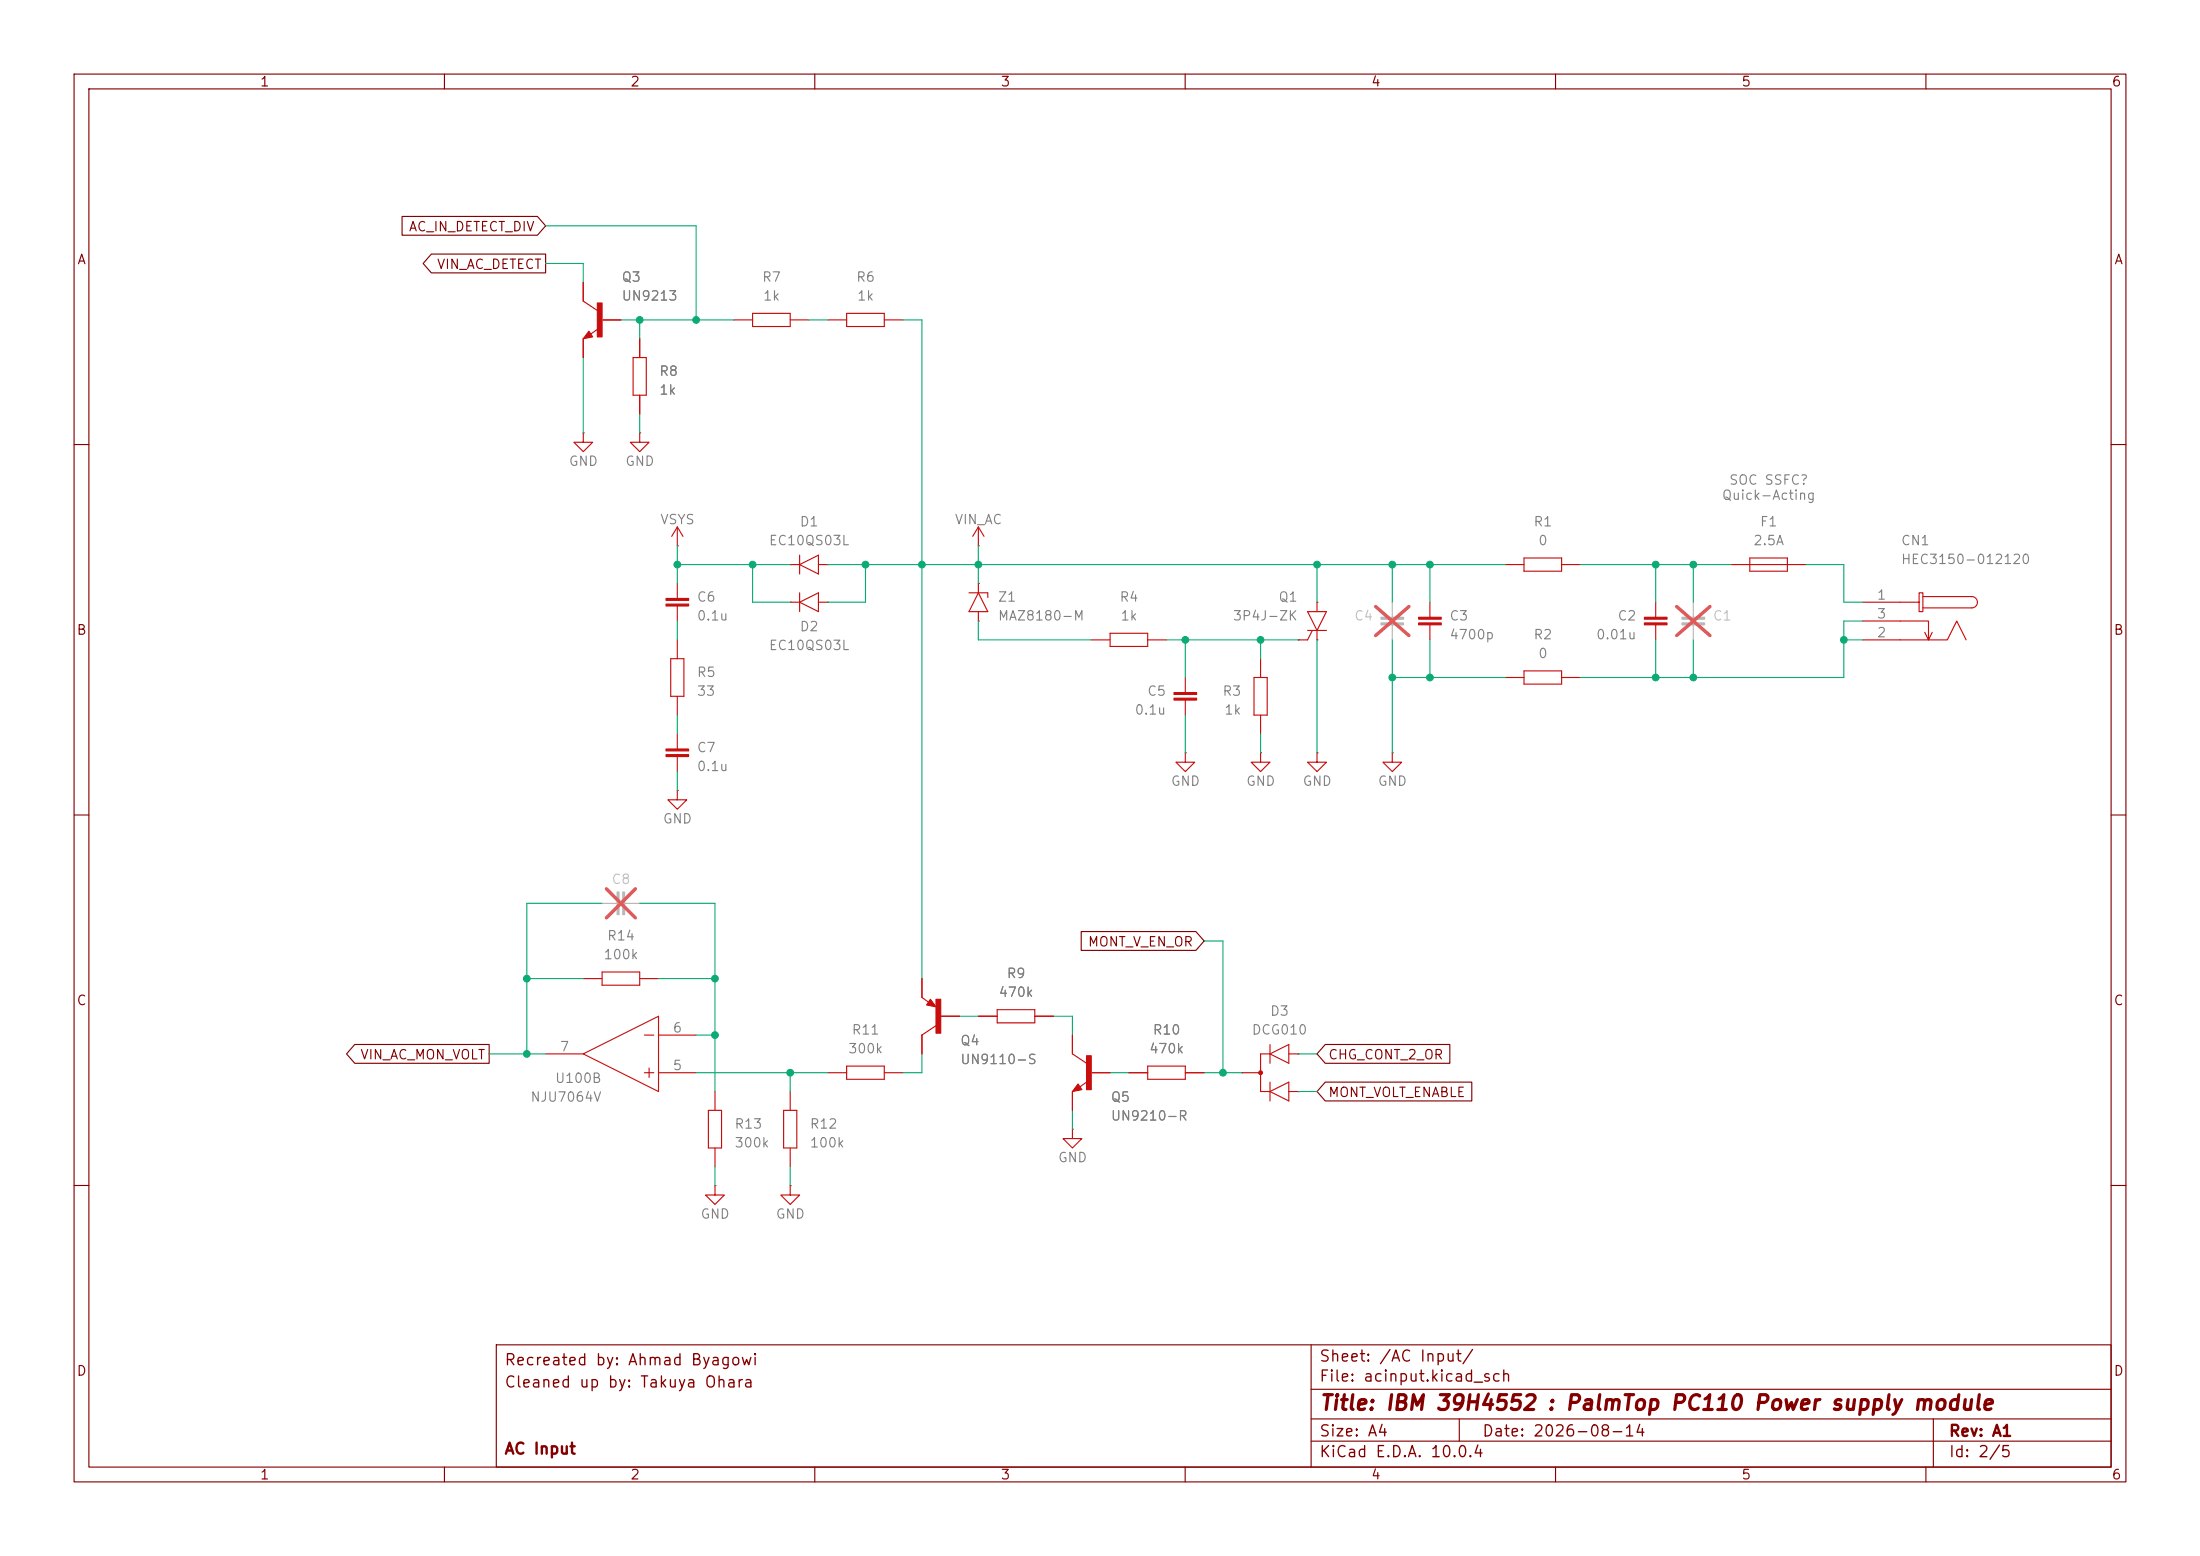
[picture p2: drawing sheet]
<svg xmlns="http://www.w3.org/2000/svg" width="297mm" height="210mm" viewBox="0 0 297 210" stroke-linecap="round" stroke-linejoin="round" font-family="sans-serif">
<g fill="none" stroke="#840000" stroke-width=".15">
<path d="M10 10h277v190h-277zM12 12h273v186h-273zM60 10v2M110 10v2M160 10v2M210 10v2M260 10v2M54.3 29.2h18.2l1.2 1.3-1.2 1.3h-18.2zM58.2 34.3h15.5v2.5h-15.5l-1.1-1.2zM10 60h2M285 60h2M10 110h2"/>
<path d="M285 110h2M146 125.7h15.4l1.2 1.3-1.2 1.3h-15.4zM47.9 141h18.1v2.5h-18.1l-1.1-1.3zM178.9 146h19.8v2.6h-19.8l-1.1-1.3zM178.9 141h16.8v2.5h-16.8l-1.1-1.3zM10 160h2M285 160h2M60 198v2M67 181.5h218v16.5h-218zM110 198v2M160 198v2M177 194.5h108"/>
<path d="M177 191.5h108M177 187.5h108M177 181.5v16.5M197 191.5v3M210 198v2M260 198v2M261 191.5v6.5"/>
</g>
<g fill="none" stroke="#c90c0c" stroke-width=".15">
<path d="M78.7 38.1v2.5l1.9 1.3M78.7 58.4v1.3h1.3l-1.3 1.3-1.2-1.3h1.2M78.7 58.4h.1M78.7 45.7v2.6M80.6 44.5l-.8 .6M81.4 43.2h2.4M85.5 48.3h1.7v5h-1.7zM86.4 58.4v1.3h1.2l-1.2 1.3-1.3-1.3h1.3M86.4 58.4h.1M86.4 45.7v2.6M86.4 53.3v2.6M99.1 43.2h2.5"/>
<path d="M101.6 42.3h5.1v1.8h-5.1zM106.7 43.2h2.5M111.8 43.2h2.5M114.3 42.3h5.1v1.8h-5.1zM119.4 43.2h2.5M91.4 73.7h.1M91.4 71.1v2.6M91.4 78.7v2.1M91.4 71.1l-.7 1.3M91.4 71.1l.8 1.3M106.7 76.2h.1M106.7 76.2h1.2"/>
<path d="M107.9 76.2l2.6-1.3v2.6zM107.9 74.9v2.6M110.5 76.2h1.3M111.8 76.2h.1M132.1 73.7h.1M132.1 78.7h.1M132.1 71.1l-.8 1.3M132.1 71.1l.7 1.3M132.1 71.1v2.6M132.1 78.7v1.3M203.2 76.2h2.5M205.7 75.3h5.1v1.8h-5.1z"/>
<path d="M210.8 76.2h2.6M233.7 76.2h10.1M236.2 75.3h5.1v1.8h-5.1zM90.6 88.9h1.7v5.1h-1.7zM91.4 81.8v2M91.4 86.4v2.5M91.4 94v2.5M91.4 99.1v2M106.7 81.3h.1M106.7 81.3h1.2M107.9 81.3l2.6-1.3v2.6zM107.9 80v2.6"/>
<path d="M110.5 81.3h1.3M111.8 81.3h.1M130.8 80h2.5v.6M132.1 83.8h.1M132.1 82.6v1.2M132.1 80l1.2 2.6h-2.5zM147.3 86.4h2.6M149.9 85.5h5v1.7h-5zM154.9 86.4h2.6M160 91.4v2.1M160 94.5v2M169.3 91.4h1.8v5.1h-1.8z"/>
<path d="M170.2 88.9v2.5M170.2 96.5v2.6M175.3 86.4h.1M176.5 82.6h2.6l-1.3 2.5zM176.5 85.1h2.6M177.2 85.1l-.7 1.3h-1.2M177.8 86.4h.1M177.8 81.3h.1M177.8 81.3v1.3M177.8 85.1v1.3M193 81.3v2M193 84.3v2.1"/>
<path d="M203.2 91.4h2.5M205.7 90.6h5.1v1.7h-5.1zM210.8 91.4h2.6M223.5 81.3v2M223.5 84.3v2.1M251.5 81.3h7.6v-1.3h.5v2.6h-.5v-1.3M251.5 83.8h8.8v2.6M251.5 86.4h11.4l1.3-2.6 1.2 2.6M259.6 80.5h6.6a.76 .76 0 0 1 .8 .8 .76 .76 0 0 1-.8 .7h-6.6M259.8 85.3l.5 1.1M260.9 85.3l-.6 1.1M91.4 106.7v1.3h1.3l-1.3 1.2-1.2-1.2h1.2"/>
<path d="M91.4 106.7h.1M91.4 102.1v2M160 101.6v1.3h1.3l-1.3 1.2-1.3-1.2h1.3M160 101.6h.1M170.2 101.6v1.3h1.2l-1.2 1.2-1.3-1.2h1.3M170.2 101.6h.1M177.8 101.6v1.3h1.3l-1.3 1.2-1.3-1.2h1.3M177.8 101.6h.1M188 101.6v1.3h1.2l-1.2 1.2-1.3-1.2h1.3M188 101.6h.1M78.7 132.1h2.6M81.3 131.2h5.1v1.8h-5.1z"/>
<path d="M86.4 132.1h2.5M87 139.7h1.3M88.9 139.7h5.1M124.5 132.1v2.5l.8 .7M126.4 138.4l-1.9 1.3v2.5M127 137.2h2.5M132.1 137.2h2.5M134.6 136.3h5.1v1.7h-5.1zM139.7 137.2h2.5M144.8 139.7v2.5l1.9 1.3M73.7 142.2h5M78.7 142.2l10.2-5v10.1z"/>
<path d="M87 144.8h1.3M87.6 144.1v1.3M88.9 144.8h5.1M95.6 149.9h1.8v5h-1.8zM96.5 147.3v2.6M96.5 154.9v2.6M105.8 149.9h1.8v5h-1.8zM106.7 147.3v2.6M106.7 154.9v2.6M111.8 144.8h2.5M114.3 143.9h5.1v1.8h-5.1zM119.4 144.8h2.5"/>
<path d="M144.8 152.4v1.3h1.2l-1.2 1.2-1.3-1.2h1.3M144.8 152.4h.1M144.8 147.3v2.6M146.7 146.1l-.9 .6M147.4 144.8h2.5M152.4 144.8h2.5M154.9 143.9h5.1v1.8h-5.1zM160 144.8h2.6M167.6 144.8h.1M167.6 144.8h2.6M171.4 142.2h-1.2v5.1h1.2M171.4 147.3l2.6-1.2v2.5z"/>
<path d="M171.4 142.2l2.6-1.2v2.5zM171.4 141v2.5M171.4 146.1v2.5M174 142.2h1.3M174 147.3h1.3M175.3 147.3h.1M175.3 142.2h.1M96.5 160v1.3h1.3l-1.3 1.3-1.3-1.3h1.3M96.5 160h.1M106.7 160v1.3h1.2l-1.2 1.3-1.3-1.3h1.3M106.7 160h.1"/>
</g>
<g fill="#c90c0c" stroke="#c90c0c" stroke-width=".15">
<path d="M89.9 81.5h3.1v.3h-3.1z"/>
<path d="M89.9 80.8h3.1v.2h-3.1z"/>
<path d="M222 84.1h3v.2h-3z"/>
<path d="M222 83.3h3v.3h-3z"/>
<path d="M80.6 40.9h.7v4.6h-.7z"/>
<path d="M79.5 44.7l.5 .8-1.3 .2z"/>
<path d="M126.4 134.9h.6v4.5h-.6z"/>
<path d="M125.6 134.9l.8 1-1.3-.3z"/>
<path d="M146.7 142.5h.6v4.6h-.6z"/>
<path d="M145.5 146.3l.5 .8-1.2 .2z"/>
<path d="M158.5 93.5h3v.2h-3z"/>
<path d="M158.5 94.2h3v.3h-3z"/>
<path d="M191.5 84.1h3.1v.2h-3.1z"/>
<path d="M191.5 83.3h3.1v.3h-3.1z"/>
<path d="M89.9 101.9h3.1v.2h-3.1z"/>
<path d="M89.9 101.1h3.1v.2h-3.1z"/>
<circle cx="170.2" cy="144.8" r=".25"/>
</g>
<g fill="#b5b5b5" stroke="#b5b5b5" stroke-width=".15">
<path d="M227.1 83.3h3v.3h-3z"/>
<path d="M227.1 84.1h3v.2h-3z"/>
<path d="M83.3 120.4h.3v3h-.3z"/>
<path d="M84.1 120.4h.2v3h-.2z"/>
<path d="M186.4 83.3h3.1v.3h-3.1z"/>
<path d="M186.4 84.1h3.1v.2h-3.1z"/>
</g>
<path d="M188 81.3v2M188 84.3v2.1M228.6 81.3v2M228.6 84.3v2.1M81.3 121.9h2M84.3 121.9h2.1" fill="none" stroke="#b5b5b5" stroke-width=".15"/>
<path d="M185.7 81.9l4.5 3.9M190.2 81.9l-4.5 3.9M226.4 81.9l4.4 3.9M230.8 81.9l-4.4 3.9M81.9 120l3.9 3.9M85.8 120l-3.9 3.9" fill="none" stroke="#e65255" stroke-width=".46"/>
<g fill="none" stroke="#0dab74" stroke-width=".15">
<path d="M73.7 30.5h20.3v12.7M73.7 35.6h5v2.5M78.7 48.3v10.1M83.8 43.2h15.3M86.4 43.2v2.5M86.4 55.9v2.5M109.2 43.2h2.6M121.9 43.2h2.6v88.9M91.4 76.2h15.3M91.4 73.7v5M101.6 76.2v5.1h5.1M111.8 76.2h91.4"/>
<path d="M116.8 76.2v5.1h-5M132.1 73.7v5M177.8 76.2v5.1M188 76.2v5.1M193 76.2v5.1M213.4 76.2h20.3M223.5 76.2v5.1M228.6 76.2v5.1M243.8 76.2h5.1v5.1h2.6M91.4 83.8v2.6M91.4 96.5v2.6M132.1 83.8v2.6h15.2"/>
<path d="M157.5 86.4h17.8M160 86.4v5M160 96.5v5.1M170.2 86.4v2.5M170.2 99.1v2.5M177.8 86.4v15.2M188 91.4h15.2M188 86.4v15.2M193 86.4v5M223.5 86.4v5M228.6 86.4v5M248.9 86.4h2.6"/>
<path d="M251.5 83.8h-2.6v7.6h-35.5M91.4 104.1v2.6M71.1 132.1h7.6M81.3 121.9h-10.2v20.3M86.4 121.9h10.1v25.4M88.9 132.1h7.6M94 139.7h2.5M129.5 137.2h2.6M142.2 137.2h2.6v2.5M162.6 127h2.5v17.8M66 142.2h7.7M94 144.8h17.8"/>
<path d="M96.5 157.5v2.5M106.7 144.8v2.5M106.7 157.5v2.5M124.5 142.2v2.6h-2.6M144.8 149.9v2.5M149.9 144.8h2.5M162.6 144.8h5M175.3 142.2h2.5M175.3 147.3h2.5"/>
</g>
<g fill="#0dab74" stroke="#0dab74" stroke-width=".14">
<circle cx="228.6" cy="76.2" r=".46"/>
<circle cx="223.5" cy="91.4" r=".46"/>
<circle cx="228.6" cy="91.4" r=".46"/>
<circle cx="248.9" cy="86.4" r=".46"/>
<circle cx="223.5" cy="76.2" r=".46"/>
<circle cx="193" cy="76.2" r=".46"/>
<circle cx="94" cy="43.2" r=".46"/>
<circle cx="86.4" cy="43.2" r=".46"/>
<circle cx="124.5" cy="76.2" r=".46"/>
<circle cx="132.1" cy="76.2" r=".46"/>
<circle cx="101.6" cy="76.2" r=".46"/>
<circle cx="106.7" cy="144.8" r=".46"/>
<circle cx="71.1" cy="132.1" r=".46"/>
<circle cx="96.5" cy="139.7" r=".46"/>
<circle cx="96.5" cy="132.1" r=".46"/>
<circle cx="71.1" cy="142.2" r=".46"/>
<circle cx="160" cy="86.4" r=".46"/>
<circle cx="165.1" cy="144.8" r=".46"/>
<circle cx="188" cy="76.2" r=".46"/>
<circle cx="177.8" cy="76.2" r=".46"/>
<circle cx="188" cy="91.4" r=".46"/>
<circle cx="170.2" cy="86.4" r=".46"/>
<circle cx="193" cy="91.4" r=".46"/>
<circle cx="116.8" cy="76.2" r=".46"/>
<circle cx="91.4" cy="76.2" r=".46"/>
</g>
<text font-size="2" fill="#840000" x="178" y="190.8">Title: IBM 39H4552 : PalmTop PC110 Power supply module</text>
<g font-size="1.5" fill="#840000">
<text x="68" y="184.7">Recreated by: Ahmad Byagowi</text>
<text x="178" y="184.2">Sheet: /AC Input/</text>
<text x="68" y="187.7">Cleaned up by: Takuya Ohara</text>
<text x="178" y="186.9">File: acinput.kicad_sch</text>
<text x="68" y="196.7">AC Input</text>
<text x="178" y="197.1">KiCad E.D.A. 10.0.4</text>
<text x="178" y="194.3">Size: A4</text>
<text x="200" y="194.3">Date: 2026-08-14</text>
<text x="263" y="194.3">Rev: A1</text>
<text x="263" y="197.1">Id: 2/5</text>
</g>
<g font-size="1.3" fill="#840000">
<text x="35" y="12">1</text>
<text x="85" y="12">2</text>
<text x="135" y="12">3</text>
<text x="185" y="12">4</text>
<text x="235" y="12">5</text>
<text x="285" y="12">6</text>
<text x="10.3" y="36">A</text>
<text x="55.1" y="31.5">AC_IN_DETECT_DIV</text>
<text x="285.3" y="36">A</text>
<text x="58.9" y="36.6">VIN_AC_DETECT</text>
<text x="10.3" y="86">B</text>
<text x="285.3" y="86">B</text>
<text x="146.8" y="128.1">MONT_V_EN_OR</text>
<text x="10.3" y="136">C</text>
<text x="285.3" y="136">C</text>
<text x="48.5" y="143.3">VIN_AC_MON_VOLT</text>
<text x="179.2" y="143.3">CHG_CONT_2_OR</text>
<text x="179.2" y="148.4">MONT_VOLT_ENABLE</text>
<text x="10.3" y="186">D</text>
<text x="285.3" y="186">D</text>
<text x="35" y="200">1</text>
<text x="85" y="200">2</text>
<text x="135" y="200">3</text>
<text x="185" y="200">4</text>
<text x="235" y="200">5</text>
<text x="285" y="200">6</text>
</g>
<g font-size="1.3" fill="#808080">
<text x="83.8" y="38.3">Q3</text>
<text x="83.8" y="40.9">UN9213</text>
<text x="102.8" y="38.3">R7</text>
<text x="102.9" y="40.9">1k</text>
<text x="115.5" y="38.3">R6</text>
<text x="115.6" y="40.9">1k</text>
<text x="88.9" y="51">R8</text>
<text x="88.9" y="53.6">1k</text>
<text x="76.7" y="63.2">GND</text>
<text x="84.3" y="63.2">GND</text>
<text x="233.3" y="65.7">SOC SSFC?</text>
<text x="89" y="71.1">VSYS</text>
<text x="107.9" y="71.4">D1</text>
<text x="128.8" y="71.1">VIN_AC</text>
<text x="206.9" y="71.4">R1</text>
<text x="232.4" y="67.8">Quick-Acting</text>
<text x="237.5" y="71.4">F1</text>
<text x="103.7" y="73.9">EC10QS03L</text>
<text x="207.6" y="73.9">0</text>
<text x="236.6" y="73.9">2.5A</text>
<text x="256.5" y="76.4">HEC3150-012120</text>
<text x="256.5" y="73.9">CN1</text>
<text x="94" y="81.5">C6</text>
<text x="134.6" y="81.5">Z1</text>
<text x="151.1" y="81.5">R4</text>
<text x="172.5" y="81.5">Q1</text>
<text x="253.3" y="81.3">1</text>
<text x="253.3" y="83.8">3</text>
<text x="94" y="84.1">0.1u</text>
<text x="103.7" y="88.1">EC10QS03L</text>
<text x="107.9" y="85.5">D2</text>
<text x="134.6" y="84.1">MAZ8180-M</text>
<text x="151.2" y="84.1">1k</text>
<text x="166.3" y="84.1">3P4J-ZK</text>
<text x="195.6" y="84.1">C3</text>
<text x="195.6" y="86.6">4700p</text>
<text x="206.9" y="86.6">R2</text>
<text x="207.6" y="89.1">0</text>
<text x="215.4" y="86.6">0.01u</text>
<text x="218.3" y="84.1">C2</text>
<text x="253.3" y="86.3">2</text>
<text x="94" y="91.7">R5</text>
<text x="94" y="94.2">33</text>
<text x="154.8" y="94.2">C5</text>
<text x="164.9" y="94.2">R3</text>
<text x="94" y="101.8">C7</text>
<text x="153.1" y="96.8">0.1u</text>
<text x="165.2" y="96.8">1k</text>
<text x="94" y="104.4">0.1u</text>
<text x="158" y="106.4">GND</text>
<text x="168.1" y="106.4">GND</text>
<text x="175.8" y="106.4">GND</text>
<text x="185.9" y="106.4">GND</text>
<text x="89.4" y="111.5">GND</text>
<text x="81.4" y="129.8">100k</text>
<text x="81.9" y="127.2">R14</text>
<text x="134.7" y="134.9">470k</text>
<text x="135.8" y="132.3">R9</text>
<text x="171.4" y="137.4">D3</text>
<text x="75.5" y="142.2">7</text>
<text x="90.7" y="139.7">6</text>
<text x="114.4" y="142.5">300k</text>
<text x="114.9" y="139.9">R11</text>
<text x="129.5" y="143.9">UN9110-S</text>
<text x="129.5" y="141.4">Q4</text>
<text x="155.1" y="142.5">470k</text>
<text x="155.5" y="139.9">R10</text>
<text x="168.9" y="139.9">DCG010</text>
<text x="71.5" y="149">NJU7064V</text>
<text x="74.8" y="146.5">U100B</text>
<text x="90.7" y="144.8">5</text>
<text x="149.9" y="149">Q5</text>
<text x="99.1" y="152.6">R13</text>
<text x="99.1" y="155.2">300k</text>
<text x="109.2" y="152.6">R12</text>
<text x="109.2" y="155.2">100k</text>
<text x="149.9" y="151.6">UN9210-R</text>
<text x="142.7" y="157.2">GND</text>
<text x="94.5" y="164.8">GND</text>
<text x="104.6" y="164.8">GND</text>
</g>
<g font-size="1.3" fill="#bfbfbf">
<text x="182.7" y="84.1">C4</text>
<text x="231.1" y="84.1">C1</text>
<text x="82.5" y="119.6">C8</text>
</g>
</svg>
